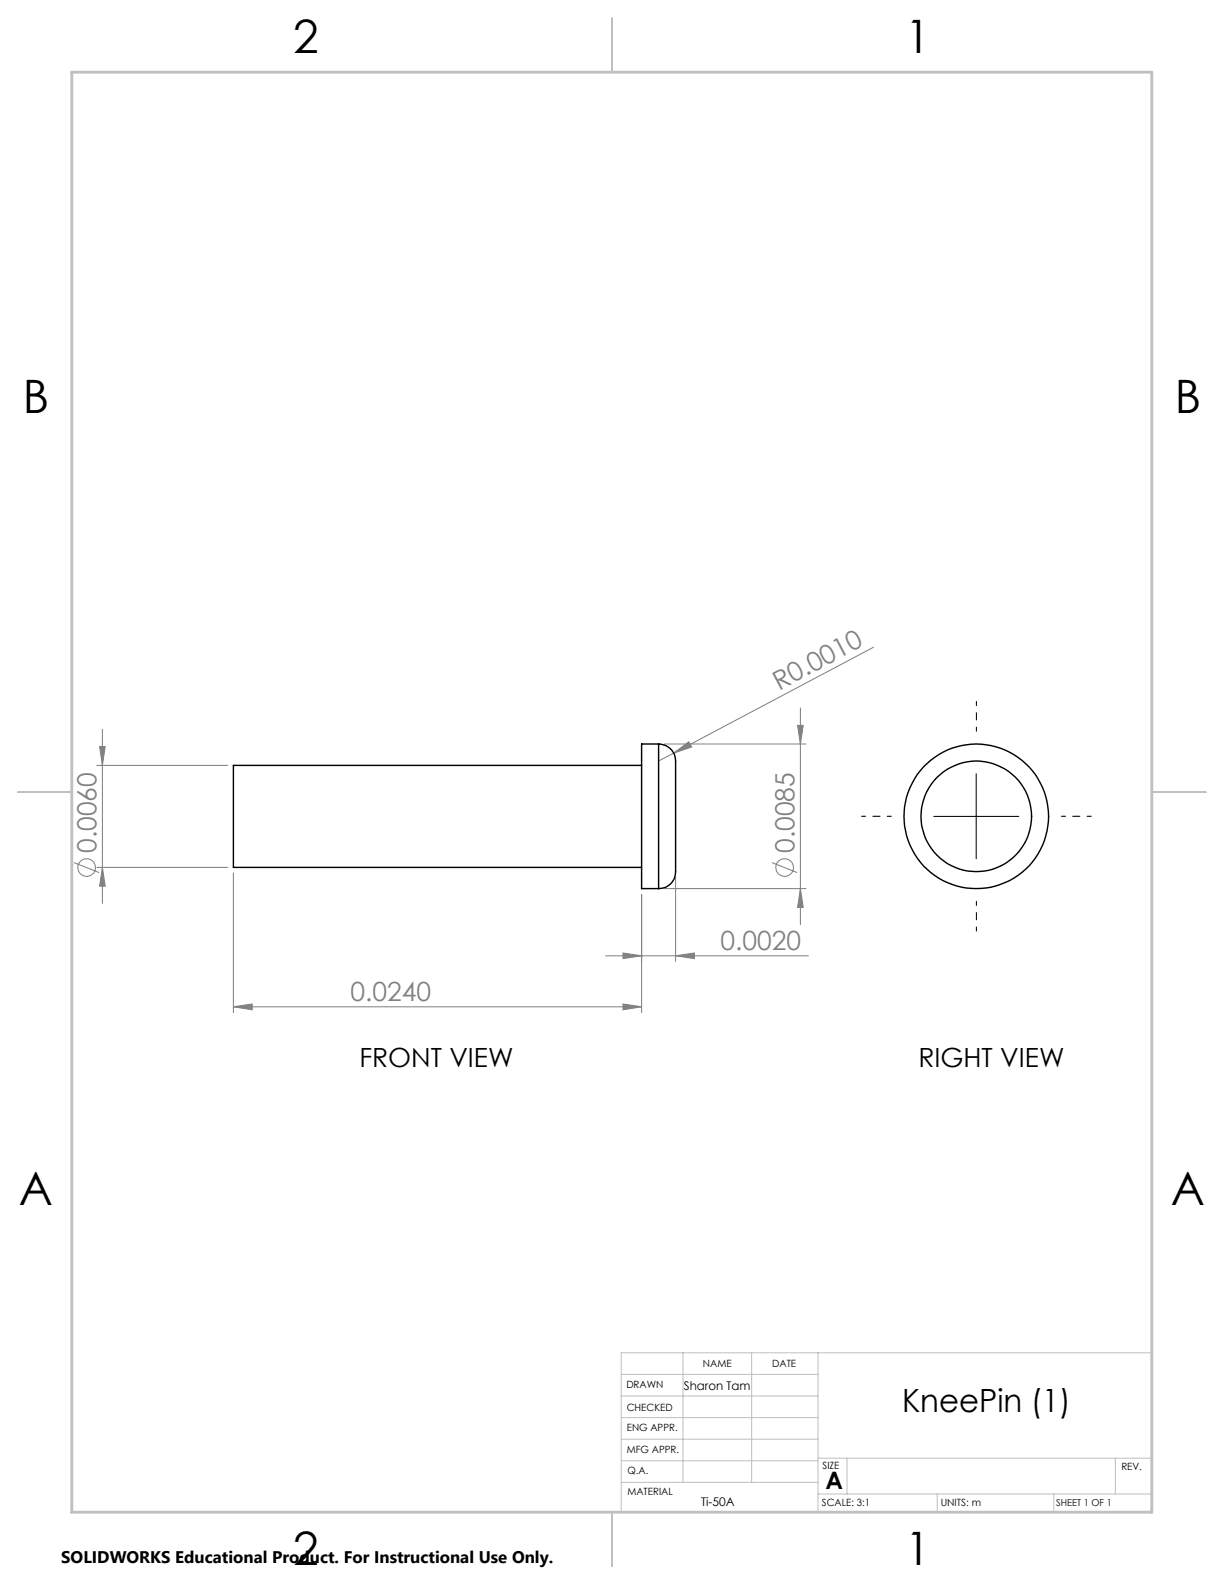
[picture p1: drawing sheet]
<svg xmlns="http://www.w3.org/2000/svg" width="216mm" height="279mm" viewBox="0 0 216 279" stroke-linecap="round" stroke-linejoin="round" font-family="sans-serif">
<g fill="none" stroke="#808080" stroke-width=".18">
<path d="M154.1 114.2l-35.3 18.7M17.1 135h23.1M17.6 131.7h1l-.5 3.3zM18.1 128.7v30.6M117.2 131.2h25M118.8 132.9l2.7-2.1 .5 1zM118.8 132.9l-2.6 1.3M140.7 128h1l-.5 3.2zM141.2 124.9v38.2M13.1 152.2l4.4 1.7M17.1 153h23.1M18.1 153l.5 3.3h-1z"/>
<path d="M41.2 154v24.6M113.2 157.8v20.8M117.2 156.7h25M119.2 154.8v14.8M136.2 152.2l4.4 1.7M141.2 156.7l.5 3.4h-1zM41.2 177.6l3.3-.5v1zM41.2 177.6h72M106.8 168.6h35.8M109.9 177.1l3.3 .5-3.3 .5zM109.9 168.1l3.3 .5-3.3 .5zM119.2 168.6l3.3-.5v1z"/>
<circle cx="15.3" cy="153" r="1.56"/>
<circle cx="138.4" cy="153" r="1.56"/>
</g>
<path d="M172.2 129v-5.3M157.2 144h-5.2M172.2 159v5.2M187.2 144h5.3" fill="none" stroke="#000" stroke-width=".18" stroke-dasharray="15.2 1.3 1.3 1.3" stroke-dashoffset="14.5"/>
<path d="M172.2 136.5v15M164.7 144h15" fill="none" stroke="#000" stroke-width=".18"/>
<g fill="none" stroke="#c0c0c0" stroke-width=".18">
<path d="M120.5 238.6v22.9M132.6 238.6v22.9M144.3 238.6v28.1M203.2 238.6h-93.6v28.1M109.6 246.2h34.7M109.6 242.4h34.7M109.6 250h34.7M109.6 253.9h34.7M109.6 257.7h34.7M144.3 257.2h58.9M149.4 257.2v6.3M196.7 257.2v6.3"/>
<path d="M109.6 261.5h34.7M144.3 263.5h58.9M165.3 263.5v3.2M185.9 263.5v3.2"/>
</g>
<path d="M108 3.2v9.5M3.1 139.7h9.6M203.2 139.7h9.5M108 266.7v9.6" fill="none" stroke="#c0c0c0" stroke-width=".25"/>
<path d="M12.7 12.7h190.5v254h-190.5z" fill="none" stroke="#c0c0c0" stroke-width=".5"/>
<g fill="#808080">
<path d="M118.8 132.9l2.7-2.1 .5 1z"/>
<path d="M41.2 177.6l3.3-.5v1zM109.9 177.1l3.3 .5-3.3 .5zM109.9 168.1l3.3 .5-3.3 .5zM119.2 168.6l3.3-.5v1z"/>
<path d="M141.2 156.7l.5 3.4h-1zM140.7 128h1l-.5 3.2z"/>
<path d="M17.6 131.7h1l-.5 3.3zM18.1 153l.5 3.3h-1z"/>
</g>
<g fill="none" stroke="#000" stroke-width=".25">
<path d="M113.2 135h-72v18h72M116.2 131.2a3.1 3.1 0 0 1 3 3.8v14.1a24.3 24.3 0 0 1-.3 5.9 3 3 0 0 1-2.7 1.7M116.2 131.2h-3v25.5h3M116.2 131.2v25.5"/>
<circle cx="172.2" cy="144" r="12.8"/>
<circle cx="172.2" cy="144" r="9.8"/>
</g>
<g font-size="8.1">
<text x="51.7" y="9.3">2</text>
<text x="159.7" y="9.3">1</text>
<text x="4" y="72.8">B</text>
<text x="207.2" y="72.8">B</text>
<text x="3.3" y="212.5">A</text>
<text x="206.5" y="212.5">A</text>
<text x="51.7" y="276">2</text>
<text x="159.7" y="276">1</text>
</g>
<text font-size="5.6" x="159.1" y="249">KneePin (1)</text>
<g font-size="4.7" fill="#808080">
<text x="137.4" y="121.8" transform="rotate(-28 137.4 121.8)">R0.0010</text>
<text x="17" y="150.4" transform="rotate(-90 17 150.4)">0.0060</text>
<text x="140.1" y="150.4" transform="rotate(-90 140.1 150.4)">0.0085</text>
<text x="127.1" y="167.6">0.0020</text>
<text x="61.8" y="176.6">0.0240</text>
</g>
<g font-size="4.7">
<text x="63.4" y="188.2">FRONT VIEW</text>
<text x="162" y="188.2">RIGHT VIEW</text>
</g>
<text font-size="4.2" x="145.6" y="262.7">A</text>
<text font-size="3" x="10.8" y="275.7">SOLIDWORKS Educational Product. For Instructional Use Only.</text>
<g font-size="2.1">
<text x="120.6" y="245.2">Sharon Tam</text>
<text x="123.7" y="265.7">Ti-50A</text>
</g>
<g font-size="1.8">
<text x="110.5" y="244.8">DRAWN</text>
<text x="124" y="241.1">NAME</text>
<text x="136.2" y="241.1">DATE</text>
<text x="110.5" y="248.9">CHECKED</text>
<text x="110.6" y="252.5">ENG APPR.</text>
<text x="110.6" y="256.3">MFG APPR.</text>
<text x="110.7" y="260">Q.A.</text>
<text x="110.7" y="263.6">MATERIAL</text>
<text x="145.1" y="259">SIZE</text>
<text x="197.8" y="259.2">REV.</text>
<text x="145" y="265.7">SCALE: 3:1</text>
<text x="165.9" y="265.7">UNITS: m</text>
</g>
<text font-size="1.7" x="186.3" y="265.7">SHEET 1 OF 1</text>
</svg>
